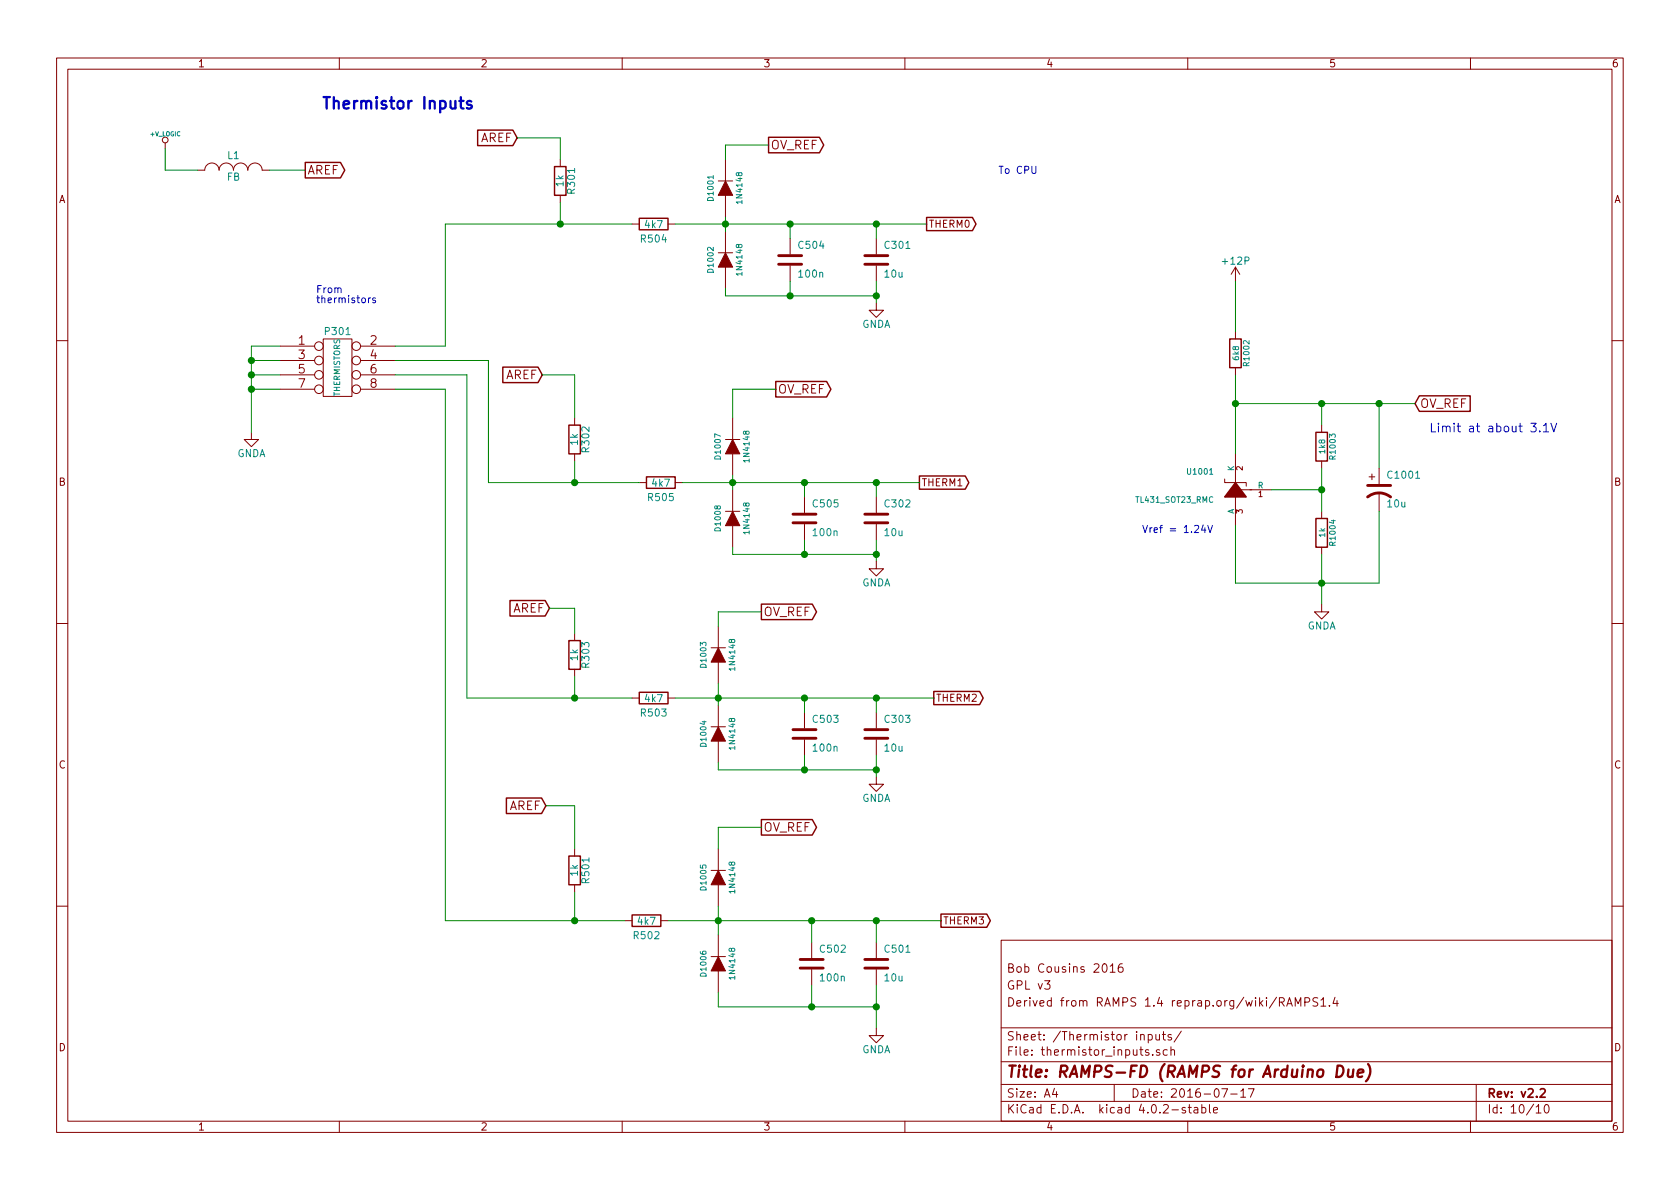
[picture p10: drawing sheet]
EESchema Schematic File Version 2
LIBS:RAMPS-FD-rescue
LIBS:power
LIBS:device
LIBS:transistors
LIBS:conn
LIBS:linear
LIBS:regul
LIBS:74xx
LIBS:cmos4000
LIBS:adc-dac
LIBS:memory
LIBS:xilinx
LIBS:microcontrollers
LIBS:dsp
LIBS:microchip
LIBS:analog_switches
LIBS:motorola
LIBS:texas
LIBS:intel
LIBS:audio
LIBS:interface
LIBS:digital-audio
LIBS:philips
LIBS:display
LIBS:cypress
LIBS:siliconi
LIBS:opto
LIBS:atmel
LIBS:contrib
LIBS:valves
LIBS:RMC
LIBS:RAMPS-FD-cache
EELAYER 25 0
EELAYER END
$Descr A4 11693 8268
encoding utf-8
Sheet 10 10
Title "RAMPS-FD (RAMPS for Arduino Due)"
Date "2016-07-17"
Rev "v2.2"
Comp ""
Comment1 "Derived from RAMPS 1.4 reprap.org/wiki/RAMPS1.4"
Comment2 "GPL v3"
Comment3 "Bob Cousins 2016"
Comment4 ""
$EndDescr
$Comp
L R R504
U 1 1
P 4550 1550
AR Path="/519E9454" Ref="R504"  Part="1" 
AR Path="/52C42F11/519E9454" Ref="R504"  Part="1" 
F 0 "R504" V 4450 1550 50  0000 C CNN
F 1 "4k7" V 4550 1550 50  0000 C CNN
F 2 "Resistors_SMD:R_0603" H 4550 1550 60  0001 C CNN
F 3 "" H 4550 1550 60  0001 C CNN
	1    4550 1550
	0    -1   -1   0   
$EndComp
$Comp
L C C504
U 1 1
P 5500 1800
AR Path="/519E9453" Ref="C504"  Part="1" 
AR Path="/52C42F11/519E9453" Ref="C504"  Part="1" 
F 0 "C504" H 5550 1900 50  0000 L CNN
F 1 "100n" H 5550 1700 50  0000 L CNN
F 2 "Capacitors_SMD:C_0603" H 5500 1800 60  0001 C CNN
F 3 "" H 5500 1800 60  0001 C CNN
	1    5500 1800
	1    0    0    -1  
$EndComp
$Comp
L R R505
U 1 1
P 4600 3350
AR Path="/519E9446" Ref="R505"  Part="1" 
AR Path="/52C42F11/519E9446" Ref="R505"  Part="1" 
F 0 "R505" V 4500 3350 50  0000 C CNN
F 1 "4k7" V 4600 3350 50  0000 C CNN
F 2 "Resistors_SMD:R_0603" H 4600 3350 60  0001 C CNN
F 3 "" H 4600 3350 60  0001 C CNN
	1    4600 3350
	0    -1   -1   0   
$EndComp
$Comp
L C C505
U 1 1
P 5600 3600
AR Path="/519E9445" Ref="C505"  Part="1" 
AR Path="/52C42F11/519E9445" Ref="C505"  Part="1" 
F 0 "C505" H 5650 3700 50  0000 L CNN
F 1 "100n" H 5650 3500 50  0000 L CNN
F 2 "Capacitors_SMD:C_0603" H 5600 3600 60  0001 C CNN
F 3 "" H 5600 3600 60  0001 C CNN
	1    5600 3600
	1    0    0    -1  
$EndComp
$Comp
L C C503
U 1 1
P 5600 5100
AR Path="/519E9435" Ref="C503"  Part="1" 
AR Path="/52C42F11/519E9435" Ref="C503"  Part="1" 
F 0 "C503" H 5650 5200 50  0000 L CNN
F 1 "100n" H 5650 5000 50  0000 L CNN
F 2 "Capacitors_SMD:C_0603" H 5600 5100 60  0001 C CNN
F 3 "" H 5600 5100 60  0001 C CNN
	1    5600 5100
	1    0    0    -1  
$EndComp
$Comp
L R R503
U 1 1
P 4550 4850
AR Path="/519E9434" Ref="R503"  Part="1" 
AR Path="/52C42F11/519E9434" Ref="R503"  Part="1" 
F 0 "R503" V 4450 4850 50  0000 C CNN
F 1 "4k7" V 4550 4850 50  0000 C CNN
F 2 "Resistors_SMD:R_0603" H 4550 4850 60  0001 C CNN
F 3 "" H 4550 4850 60  0001 C CNN
	1    4550 4850
	0    -1   -1   0   
$EndComp
Text Notes 6950 1200 0    50   ~ 0
To CPU
Text Notes 2200 2100 0    50   ~ 0
From \nthermistors
$Comp
L R R502
U 1 1
P 4500 6400
AR Path="/517BADA5" Ref="R502"  Part="1" 
AR Path="/52C42F11/517BADA5" Ref="R502"  Part="1" 
F 0 "R502" V 4400 6400 50  0000 C CNN
F 1 "4k7" V 4500 6400 50  0000 C CNN
F 2 "Resistors_SMD:R_0603" H 4500 6400 60  0001 C CNN
F 3 "" H 4500 6400 60  0001 C CNN
	1    4500 6400
	0    -1   -1   0   
$EndComp
$Comp
L C C502
U 1 1
P 5650 6700
AR Path="/517BAD21" Ref="C502"  Part="1" 
AR Path="/52C42F11/517BAD21" Ref="C502"  Part="1" 
F 0 "C502" H 5700 6800 50  0000 L CNN
F 1 "100n" H 5700 6600 50  0000 L CNN
F 2 "Capacitors_SMD:C_0603" H 5650 6700 60  0001 C CNN
F 3 "" H 5650 6700 60  0001 C CNN
	1    5650 6700
	1    0    0    -1  
$EndComp
$Comp
L R R501
U 1 1
P 4000 6050
AR Path="/5178644E" Ref="R501"  Part="1" 
AR Path="/52C42F11/5178644E" Ref="R501"  Part="1" 
F 0 "R501" V 4080 6050 50  0000 C CNN
F 1 "1k" V 4000 6050 50  0000 C CNN
F 2 "Resistors_SMD:R_0603" H 4000 6050 60  0001 C CNN
F 3 "" H 4000 6050 60  0001 C CNN
	1    4000 6050
	1    0    0    -1  
$EndComp
$Comp
L C C501
U 1 1
P 6100 6700
AR Path="/5178644D" Ref="C501"  Part="1" 
AR Path="/52C42F11/5178644D" Ref="C501"  Part="1" 
F 0 "C501" H 6150 6800 50  0000 L CNN
F 1 "10u" H 6150 6600 50  0000 L CNN
F 2 "Capacitors_SMD:C_0603" H 6100 6700 60  0001 C CNN
F 3 "" H 6100 6700 60  0001 C CNN
	1    6100 6700
	1    0    0    -1  
$EndComp
Text GLabel 6550 6400 2    50   Output ~ 0
THERM3
$Comp
L CONN_4X2 P301
U 1 1
P 2350 2550
F 0 "P301" H 2350 2800 50  0000 C CNN
F 1 "THERMISTORS" V 2350 2550 40  0000 C CNN
F 2 "w_pin_strip:pin_strip_4x2" H 2350 2550 60  0001 C CNN
F 3 "" H 2350 2550 60  0001 C CNN
	1    2350 2550
	1    0    0    -1  
$EndComp
Text Notes 3300 750  2    80   ~ 16
Thermistor Inputs
Text GLabel 6500 4850 2    50   Output ~ 0
THERM2
$Comp
L C C303
U 1 1
P 6100 5100
AR Path="/50FC3AB4" Ref="C303"  Part="1" 
AR Path="/52C42F11/50FC3AB4" Ref="C303"  Part="1" 
F 0 "C303" H 6150 5200 50  0000 L CNN
F 1 "10u" H 6150 5000 50  0000 L CNN
F 2 "Capacitors_SMD:C_0603" H 6100 5100 60  0001 C CNN
F 3 "" H 6100 5100 60  0001 C CNN
	1    6100 5100
	1    0    0    -1  
$EndComp
$Comp
L R R303
U 1 1
P 4000 4550
AR Path="/50FC3AB3" Ref="R303"  Part="1" 
AR Path="/52C42F11/50FC3AB3" Ref="R303"  Part="1" 
F 0 "R303" V 4080 4550 50  0000 C CNN
F 1 "1k" V 4000 4550 50  0000 C CNN
F 2 "Resistors_SMD:R_0603" H 4000 4550 60  0001 C CNN
F 3 "" H 4000 4550 60  0001 C CNN
	1    4000 4550
	1    0    0    -1  
$EndComp
$Comp
L R R302
U 1 1
P 4000 3050
AR Path="/50FC3A9E" Ref="R302"  Part="1" 
AR Path="/52C42F11/50FC3A9E" Ref="R302"  Part="1" 
F 0 "R302" V 4080 3050 50  0000 C CNN
F 1 "1k" V 4000 3050 50  0000 C CNN
F 2 "Resistors_SMD:R_0603" H 4000 3050 60  0001 C CNN
F 3 "" H 4000 3050 60  0001 C CNN
	1    4000 3050
	1    0    0    -1  
$EndComp
$Comp
L C C302
U 1 1
P 6100 3600
AR Path="/50FC3A9D" Ref="C302"  Part="1" 
AR Path="/52C42F11/50FC3A9D" Ref="C302"  Part="1" 
F 0 "C302" H 6150 3700 50  0000 L CNN
F 1 "10u" H 6150 3500 50  0000 L CNN
F 2 "Capacitors_SMD:C_0603" H 6100 3600 60  0001 C CNN
F 3 "" H 6100 3600 60  0001 C CNN
	1    6100 3600
	1    0    0    -1  
$EndComp
Text GLabel 6400 3350 2    50   Output ~ 0
THERM1
Text GLabel 6450 1550 2    50   Output ~ 0
THERM0
$Comp
L C C301
U 1 1
P 6100 1800
AR Path="/50FC3A14" Ref="C301"  Part="1" 
AR Path="/52C42F11/50FC3A14" Ref="C301"  Part="1" 
F 0 "C301" H 6150 1900 50  0000 L CNN
F 1 "10u" H 6150 1700 50  0000 L CNN
F 2 "Capacitors_SMD:C_0603" H 6100 1800 60  0001 C CNN
F 3 "" H 6100 1800 60  0001 C CNN
	1    6100 1800
	1    0    0    -1  
$EndComp
$Comp
L R R301
U 1 1
P 3900 1250
AR Path="/50FC3A00" Ref="R301"  Part="1" 
AR Path="/52C42F11/50FC3A00" Ref="R301"  Part="1" 
F 0 "R301" V 3980 1250 50  0000 C CNN
F 1 "1k" V 3900 1250 50  0000 C CNN
F 2 "Resistors_SMD:R_0603" H 3900 1250 60  0001 C CNN
F 3 "" H 3900 1250 60  0001 C CNN
	1    3900 1250
	1    0    0    -1  
$EndComp
$Comp
L +12P #PWR0116
U 1 1
P 8600 1950
F 0 "#PWR0116" H 8600 1800 50  0001 C CNN
F 1 "+12P" H 8600 2090 50  0000 C CNN
F 2 "" H 8600 1950 50  0000 C CNN
F 3 "" H 8600 1950 50  0000 C CNN
	1    8600 1950
	1    0    0    -1  
$EndComp
$Comp
L DIODE D1002
U 1 1
P 5050 1800
F 0 "D1002" H 5050 1900 40  0000 C CNN
F 1 "1N4148" H 5050 1700 40  0000 C CNN
F 2 "w_smd_diode:SOD323" H 5050 1800 60  0001 C CNN
F 3 "~" H 5050 1800 60  0000 C CNN
	1    5050 1800
	0    -1   -1   0   
$EndComp
$Comp
L DIODE D1001
U 1 1
P 5050 1300
F 0 "D1001" H 5050 1400 40  0000 C CNN
F 1 "1N4148" H 5050 1200 40  0000 C CNN
F 2 "w_smd_diode:SOD323" H 5050 1300 60  0001 C CNN
F 3 "~" H 5050 1300 60  0000 C CNN
	1    5050 1300
	0    -1   -1   0   
$EndComp
Text GLabel 5350 1000 2    60   Output ~ 0
OV_REF
$Comp
L R R1002
U 1 1
P 8600 2450
AR Path="/52C441CF" Ref="R1002"  Part="1" 
AR Path="/52C42F11/52C441CF" Ref="R1002"  Part="1" 
F 0 "R1002" V 8680 2450 40  0000 C CNN
F 1 "6k8" V 8607 2451 40  0000 C CNN
F 2 "Resistors_SMD:R_0603" V 8530 2450 30  0001 C CNN
F 3 "~" H 8600 2450 30  0000 C CNN
	1    8600 2450
	1    0    0    -1  
$EndComp
$Comp
L R R1004
U 1 1
P 9200 3700
AR Path="/52C441EB" Ref="R1004"  Part="1" 
AR Path="/52C42F11/52C441EB" Ref="R1004"  Part="1" 
F 0 "R1004" V 9280 3700 40  0000 C CNN
F 1 "1k" V 9207 3701 40  0000 C CNN
F 2 "Resistors_SMD:R_0603" V 9130 3700 30  0001 C CNN
F 3 "~" H 9200 3700 30  0000 C CNN
	1    9200 3700
	1    0    0    -1  
$EndComp
$Comp
L R R1003
U 1 1
P 9200 3100
AR Path="/52C4448C" Ref="R1003"  Part="1" 
AR Path="/52C42F11/52C4448C" Ref="R1003"  Part="1" 
F 0 "R1003" V 9280 3100 40  0000 C CNN
F 1 "1k8" V 9207 3101 40  0000 C CNN
F 2 "Resistors_SMD:R_0603" V 9130 3100 30  0001 C CNN
F 3 "~" H 9200 3100 30  0000 C CNN
	1    9200 3100
	1    0    0    -1  
$EndComp
$Comp
L CP1 C1001
U 1 1
P 9600 3400
AR Path="/52C4464E" Ref="C1001"  Part="1" 
AR Path="/52C42F11/52C4464E" Ref="C1001"  Part="1" 
F 0 "C1001" H 9650 3500 50  0000 L CNN
F 1 "10u" H 9650 3300 50  0000 L CNN
F 2 "Capacitors_SMD:c_elec_4x5.3" H 9600 3400 60  0001 C CNN
F 3 "~" H 9600 3400 60  0000 C CNN
	1    9600 3400
	1    0    0    -1  
$EndComp
Text Notes 9950 3000 0    60   ~ 0
Limit at about 3.1V
Text Notes 7950 3700 0    50   ~ 0
Vref = 1.24V
Text GLabel 9850 2800 2    60   Input ~ 0
OV_REF
$Comp
L DIODE D1007
U 1 1
P 5100 3100
F 0 "D1007" H 5100 3200 40  0000 C CNN
F 1 "1N4148" H 5100 3000 40  0000 C CNN
F 2 "w_smd_diode:SOD323" H 5100 3100 60  0001 C CNN
F 3 "~" H 5100 3100 60  0000 C CNN
	1    5100 3100
	0    -1   -1   0   
$EndComp
Text GLabel 5400 2700 2    60   Output ~ 0
OV_REF
$Comp
L DIODE D1008
U 1 1
P 5100 3600
F 0 "D1008" H 5100 3700 40  0000 C CNN
F 1 "1N4148" H 5100 3500 40  0000 C CNN
F 2 "w_smd_diode:SOD323" H 5100 3600 60  0001 C CNN
F 3 "~" H 5100 3600 60  0000 C CNN
	1    5100 3600
	0    -1   -1   0   
$EndComp
$Comp
L DIODE D1004
U 1 1
P 5000 5100
F 0 "D1004" H 5000 5200 40  0000 C CNN
F 1 "1N4148" H 5000 5000 40  0000 C CNN
F 2 "w_smd_diode:SOD323" H 5000 5100 60  0001 C CNN
F 3 "~" H 5000 5100 60  0000 C CNN
	1    5000 5100
	0    -1   -1   0   
$EndComp
$Comp
L DIODE D1003
U 1 1
P 5000 4550
F 0 "D1003" H 5000 4650 40  0000 C CNN
F 1 "1N4148" H 5000 4450 40  0000 C CNN
F 2 "w_smd_diode:SOD323" H 5000 4550 60  0001 C CNN
F 3 "~" H 5000 4550 60  0000 C CNN
	1    5000 4550
	0    -1   -1   0   
$EndComp
Text GLabel 5300 4250 2    60   Output ~ 0
OV_REF
$Comp
L DIODE D1005
U 1 1
P 5000 6100
F 0 "D1005" H 5000 6200 40  0000 C CNN
F 1 "1N4148" H 5000 6000 40  0000 C CNN
F 2 "w_smd_diode:SOD323" H 5000 6100 60  0001 C CNN
F 3 "~" H 5000 6100 60  0000 C CNN
	1    5000 6100
	0    -1   -1   0   
$EndComp
Text GLabel 5300 5750 2    60   Output ~ 0
OV_REF
$Comp
L DIODE D1006
U 1 1
P 5000 6700
F 0 "D1006" H 5000 6800 40  0000 C CNN
F 1 "1N4148" H 5000 6600 40  0000 C CNN
F 2 "w_smd_diode:SOD323" H 5000 6700 60  0001 C CNN
F 3 "~" H 5000 6700 60  0000 C CNN
	1    5000 6700
	0    -1   -1   0   
$EndComp
$Comp
L TL431_SOT23_RMC U1001
U 1 1
P 8600 3400
F 0 "U1001" H 8750 3500 40  0000 L BNN
F 1 "TL431_SOT23_RMC" H 8750 3350 40  0000 L TNN
F 2 "libcms:SOT23" H 8750 3250 30  0001 L CNN
F 3 "~" H 8600 3400 60  0000 C CNN
	1    8600 3400
	-1   0    0    -1  
$EndComp
$Comp
L GNDA #PWR0121
U 1 1
P 1750 3000
AR Path="/52CCBFF0" Ref="#PWR0121"  Part="1" 
AR Path="/52C42F11/52CCBFF0" Ref="#PWR0117"  Part="1" 
F 0 "#PWR0117" H 1750 2750 50  0001 C CNN
F 1 "GNDA" H 1750 2850 50  0000 C CNN
F 2 "" H 1750 3000 50  0000 C CNN
F 3 "" H 1750 3000 50  0000 C CNN
	1    1750 3000
	1    0    0    -1  
$EndComp
$Comp
L +V_LOGIC #PWR0118
U 1 1
P 1150 1025
F 0 "#PWR0118" H 1150 995 30  0001 C CNN
F 1 "+V_LOGIC" H 1150 1125 30  0000 C CNN
F 2 "" H 1150 1025 60  0001 C CNN
F 3 "" H 1150 1025 60  0001 C CNN
	1    1150 1025
	1    0    0    -1  
$EndComp
$Comp
L INDUCTOR_SMALL L1
U 1 1
P 1625 1175
F 0 "L1" H 1625 1275 50  0000 C CNN
F 1 "FB" H 1625 1125 50  0000 C CNN
F 2 "Resistors_SMD:R_0603" H 1625 1175 50  0001 C CNN
F 3 "" H 1625 1175 50  0000 C CNN
	1    1625 1175
	1    0    0    -1  
$EndComp
Text GLabel 2125 1175 2    60   Output ~ 0
AREF
Text GLabel 3600 950  0    60   Input ~ 0
AREF
Text GLabel 3775 2600 0    60   Input ~ 0
AREF
Text GLabel 3825 4225 0    60   Input ~ 0
AREF
Text GLabel 3800 5600 0    60   Input ~ 0
AREF
Wire Wire Line
	2750 2600 3250 2600
Wire Wire Line
	3250 2600 3250 4850
Wire Wire Line
	3250 4850 4400 4850
Wire Wire Line
	3100 1550 4400 1550
Wire Wire Line
	3100 1550 3100 2400
Wire Wire Line
	3100 2400 2750 2400
Connection ~ 5600 3350
Connection ~ 6100 2050
Wire Wire Line
	5500 1950 5500 2050
Wire Wire Line
	5050 2050 6100 2050
Wire Wire Line
	4700 1550 6450 1550
Wire Wire Line
	5600 4850 5600 4950
Wire Wire Line
	3100 6400 4350 6400
Wire Wire Line
	3100 2700 3100 6400
Wire Wire Line
	5650 6400 5650 6550
Wire Wire Line
	5650 6850 5650 7000
Connection ~ 6100 7000
Wire Wire Line
	6100 6850 6100 7150
Connection ~ 6100 6400
Wire Wire Line
	4650 6400 6550 6400
Wire Wire Line
	6100 6400 6100 6550
Wire Wire Line
	4000 5600 4000 5900
Connection ~ 1750 2600
Wire Wire Line
	1950 2500 1750 2500
Wire Wire Line
	1750 2700 1950 2700
Wire Wire Line
	3900 950  3900 1100
Wire Wire Line
	6100 1950 6100 2100
Wire Wire Line
	6100 3750 6100 3900
Connection ~ 6100 3350
Wire Wire Line
	4000 2600 4000 2900
Wire Wire Line
	4000 4225 4000 4400
Wire Wire Line
	4700 4850 6500 4850
Wire Wire Line
	6100 4850 6100 4950
Connection ~ 6100 4850
Wire Wire Line
	6100 5250 6100 5400
Wire Wire Line
	1750 2600 1950 2600
Connection ~ 1750 2700
Wire Wire Line
	1950 2400 1750 2400
Wire Wire Line
	1750 2400 1750 3000
Connection ~ 1750 2500
Wire Wire Line
	3100 2700 2750 2700
Connection ~ 5650 6400
Wire Wire Line
	5000 7000 6100 7000
Wire Wire Line
	5000 5350 6100 5350
Wire Wire Line
	5600 5350 5600 5250
Connection ~ 6100 5350
Connection ~ 5600 4850
Wire Wire Line
	5500 1650 5500 1550
Connection ~ 5500 1550
Wire Wire Line
	5600 3350 5600 3450
Wire Wire Line
	5600 3750 5600 3850
Wire Wire Line
	5100 3850 6100 3850
Connection ~ 6100 3850
Wire Wire Line
	2750 2500 3400 2500
Wire Wire Line
	3400 2500 3400 3350
Wire Wire Line
	3400 3350 4450 3350
Wire Wire Line
	8600 1950 8600 2300
Wire Wire Line
	5050 2050 5050 2000
Connection ~ 5500 2050
Wire Wire Line
	5050 1500 5050 1600
Connection ~ 5050 1550
Wire Wire Line
	6100 1650 6100 1550
Connection ~ 6100 1550
Wire Wire Line
	5350 1000 5050 1000
Wire Wire Line
	5050 1000 5050 1100
Wire Wire Line
	3900 1400 3900 1550
Connection ~ 3900 1550
Wire Wire Line
	8600 2800 9850 2800
Wire Wire Line
	8600 2600 8600 3150
Connection ~ 8600 2800
Wire Wire Line
	9200 3850 9200 4200
Wire Wire Line
	8600 3650 8600 4050
Wire Wire Line
	8600 4050 9600 4050
Connection ~ 9200 4050
Wire Wire Line
	8850 3400 9200 3400
Wire Wire Line
	9200 3250 9200 3550
Connection ~ 9200 3400
Wire Wire Line
	9200 2800 9200 2950
Connection ~ 9200 2800
Wire Wire Line
	9600 3250 9600 2800
Connection ~ 9600 2800
Wire Wire Line
	9600 4050 9600 3550
Wire Wire Line
	5400 2700 5100 2700
Wire Wire Line
	5100 2700 5100 2900
Wire Wire Line
	5300 4250 5000 4250
Wire Wire Line
	5000 4250 5000 4350
Wire Wire Line
	5300 5750 5000 5750
Wire Wire Line
	5000 5750 5000 5900
Wire Wire Line
	5100 3850 5100 3800
Connection ~ 5600 3850
Wire Wire Line
	5100 3300 5100 3400
Connection ~ 5100 3350
Wire Wire Line
	6100 3350 6100 3450
Wire Wire Line
	4000 3200 4000 3350
Connection ~ 4000 3350
Wire Wire Line
	4000 4700 4000 4850
Connection ~ 4000 4850
Wire Wire Line
	5000 4750 5000 4900
Connection ~ 5000 4850
Wire Wire Line
	5000 5350 5000 5300
Connection ~ 5600 5350
Wire Wire Line
	4000 6200 4000 6400
Connection ~ 4000 6400
Wire Wire Line
	5000 6300 5000 6500
Connection ~ 5000 6400
Wire Wire Line
	5000 7000 5000 6900
Connection ~ 5650 7000
Wire Wire Line
	4750 3350 6400 3350
Wire Wire Line
	2125 1175 1875 1175
Wire Wire Line
	1375 1175 1150 1175
Wire Wire Line
	1150 1175 1150 1025
Wire Wire Line
	3600 950  3900 950 
Wire Wire Line
	4000 5600 3800 5600
Wire Wire Line
	4000 4225 3825 4225
Wire Wire Line
	4000 2600 3775 2600
$Comp
L GNDA #PWR0119
U 1 1
P 6100 2100
F 0 "#PWR0119" H 6100 1850 50  0001 C CNN
F 1 "GNDA" H 6100 1950 50  0000 C CNN
F 2 "" H 6100 2100 50  0000 C CNN
F 3 "" H 6100 2100 50  0000 C CNN
	1    6100 2100
	1    0    0    -1  
$EndComp
$Comp
L GNDA #PWR0120
U 1 1
P 6100 3900
F 0 "#PWR0120" H 6100 3650 50  0001 C CNN
F 1 "GNDA" H 6100 3750 50  0000 C CNN
F 2 "" H 6100 3900 50  0000 C CNN
F 3 "" H 6100 3900 50  0000 C CNN
	1    6100 3900
	1    0    0    -1  
$EndComp
$Comp
L GNDA #PWR0121
U 1 1
P 6100 5400
F 0 "#PWR0121" H 6100 5150 50  0001 C CNN
F 1 "GNDA" H 6100 5250 50  0000 C CNN
F 2 "" H 6100 5400 50  0000 C CNN
F 3 "" H 6100 5400 50  0000 C CNN
	1    6100 5400
	1    0    0    -1  
$EndComp
$Comp
L GNDA #PWR0122
U 1 1
P 6100 7150
F 0 "#PWR0122" H 6100 6900 50  0001 C CNN
F 1 "GNDA" H 6100 7000 50  0000 C CNN
F 2 "" H 6100 7150 50  0000 C CNN
F 3 "" H 6100 7150 50  0000 C CNN
	1    6100 7150
	1    0    0    -1  
$EndComp
$Comp
L GNDA #PWR0123
U 1 1
P 9200 4200
F 0 "#PWR0123" H 9200 3950 50  0001 C CNN
F 1 "GNDA" H 9200 4050 50  0000 C CNN
F 2 "" H 9200 4200 50  0000 C CNN
F 3 "" H 9200 4200 50  0000 C CNN
	1    9200 4200
	1    0    0    -1  
$EndComp
$EndSCHEMATC
